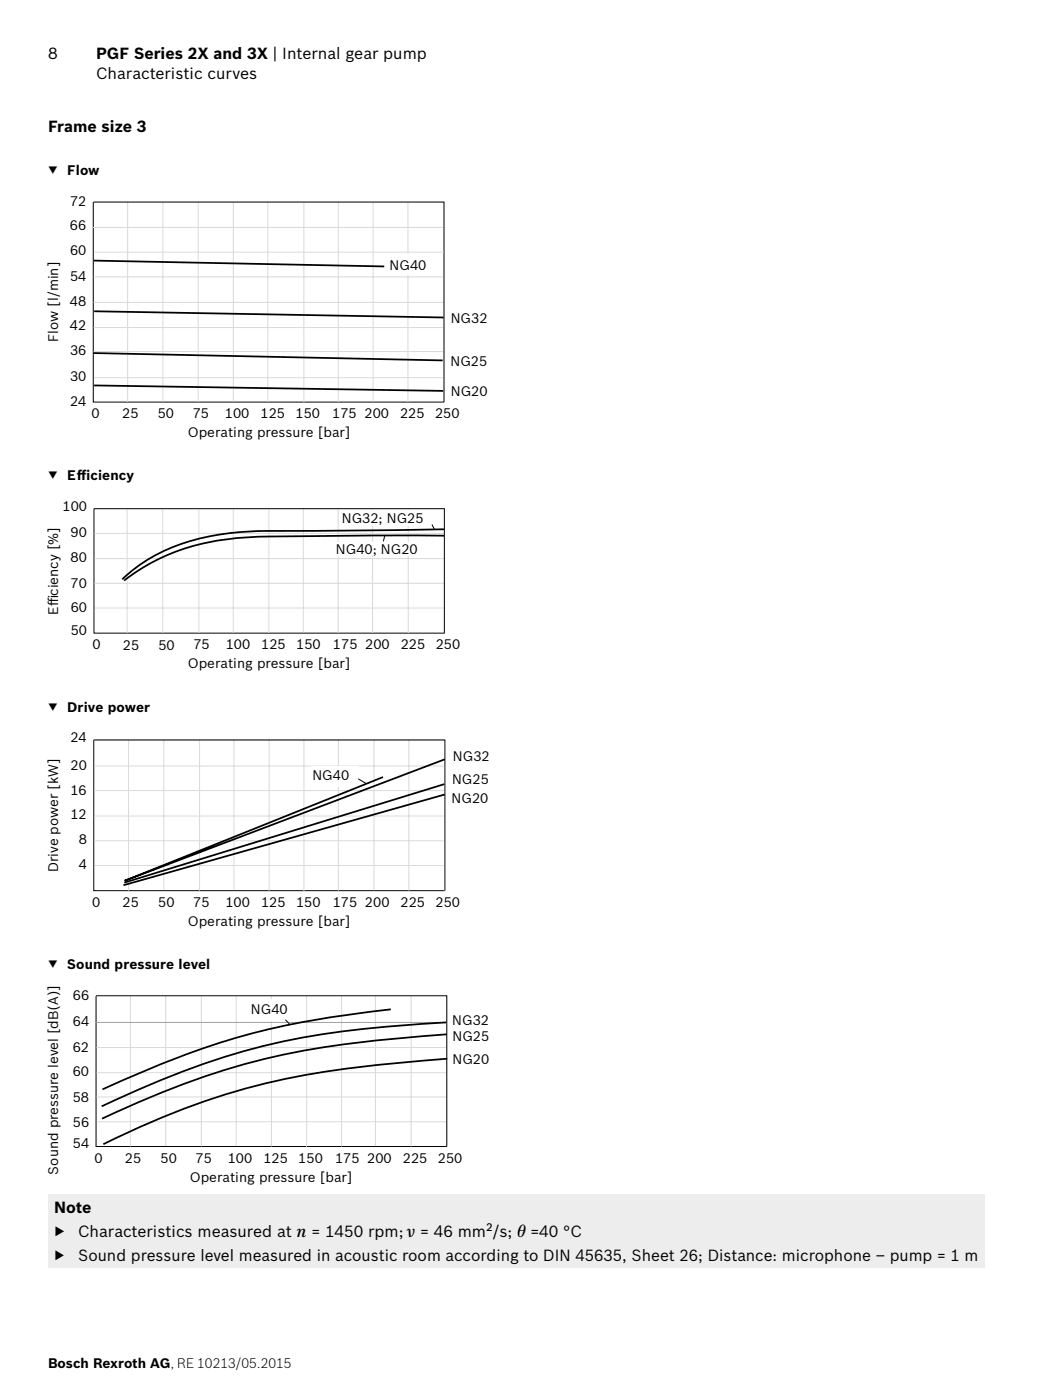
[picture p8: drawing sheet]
<svg xmlns="http://www.w3.org/2000/svg" width="210mm" height="280mm" viewBox="0 0 210 280" stroke-linecap="round" stroke-linejoin="round" font-family="sans-serif">
<path d="M18.6 40.4h70.1v40h-70.1z" fill="none" stroke="#000" stroke-width=".2"/>
<g fill="none" stroke="#d9dadb" stroke-width=".2">
<path d="M18.7 55.4h69.9M18.9 50.4h69.7M25.5 40.4v40M32.5 40.4v39.9M39.6 40.4v40M46.6 40.4v39.9M53.5 40.3v40.1M60.7 40.4v40.1M67.6 40.3v40.1M74.5 40.3v40M81.5 40.3v40.1M88.6 45.5h-70"/>
<path d="M18.7 70.3h69.8M18.7 65.5h69.8M18.7 60.5h69.9M18.8 75.5h69.7"/>
</g>
<g fill="#fff">
<path d="M77.3 50.9h9.8v4h-9.8z"/>
<path d="M89.5 61.6h9.5v4.1h-9.5z"/>
<path d="M89.5 70.3h9.5v4.1h-9.5z"/>
<path d="M89.5 76.2h9.5v4.1h-9.5z"/>
</g>
<path d="M18.7 52.1l58.1 1.2M18.6 70.6l69.9 1.5M18.8 62.3l69.8 1.2M18.8 77.1l69.7 1.1" fill="none" stroke="#000" stroke-width=".35"/>
<path d="M88.8 126.6v-24.9h-70v24.9h70.1" fill="none" stroke="#000" stroke-width=".2"/>
<g fill="none" stroke="#d9dadb" stroke-width=".2">
<path d="M18.9 116.7h69.8M18.9 111.7h69.8M18.9 106.7h69.9M25.4 101.8v24.8M32.5 101.8v24.8M39.7 101.8v24.8M46.6 101.8v24.8M53.7 101.7v24.9M60.6 101.6v24.9M67.6 101.8v24.8M74.4 101.8v24.8M81.6 101.8v24.8"/>
<path d="M18.9 121.6h69.8"/>
</g>
<path d="M66.7 108.5h18.5v2.7h-18.5z" fill="#fff"/>
<path d="M76.9 107.1l-.3 1.1" fill="none" stroke="#000" stroke-width=".2"/>
<path d="M68.1 102h18.5v3h-18.5z" fill="#fff"/>
<path d="M86.3 104.9l.5 1M88.8 178.1h-70.1v-30.1h70.2v30.1" fill="none" stroke="#000" stroke-width=".2"/>
<path d="M88.7 107.1l-27.1 .1a135 135 0 0 0-17.6 .8 40.7 40.7 0 0 0-19.2 8.1M88.7 105.9l-26.7 .3a128.2 128.2 0 0 0-17.9 .7 35.5 35.5 0 0 0-19.7 9" fill="none" stroke="#000" stroke-width=".35"/>
<g fill="none" stroke="#d9dadb" stroke-width=".2">
<path d="M18.7 148h70M18.8 158.1h69.9M18.8 153.2h69.9M25.7 148v30.1M32.7 148v30.1M39.9 148v30.1M46.7 148v30.1M53.8 148v30.1M60.7 148v30.2M67.6 148v30.1M74.7 148v30.1M81.7 148v30.1"/>
<path d="M18.8 168.2h69.8M18.8 163.2h69.8M18.9 173.1h69.7"/>
</g>
<path d="M62.1 153.2h9.6v4.1h-9.6z" fill="#fff"/>
<path d="M71.6 155.8l1.6 .9M19.2 199.2h70.1v30.1h-70.1v-30.1" fill="none" stroke="#000" stroke-width=".2"/>
<path d="M88.8 156.8l-64 19.7M88.9 158.9l-64.2 18.1M88.9 151.9l-64 24.3 51.6-20.8" fill="none" stroke="#000" stroke-width=".35"/>
<g fill="none" stroke="#d9dadb" stroke-width=".2">
<path d="M26.1 199.2v30.1M33.1 199.2v30M40.2 199.2v30.1M47.2 199.2v30M54.2 199.2v30.1M61.3 199.2v30.2M68.2 199.2v30.1M75 199.2v30M82.2 199.2v30.1M19.3 219.4h69.8M19.3 214.5h69.8M19.3 209.5h69.9"/>
<path d="M19.4 224.4h69.7"/>
</g>
<path d="M19.2 204.5h69.9" fill="none" stroke="#9c9e9f" stroke-width=".2"/>
<path d="M49.4 199.8h10v4.4h-10z" fill="#fff"/>
<path d="M57.1 204l.8 .9" fill="none" stroke="#000" stroke-width=".2"/>
<path d="M78.1 201.9a169.1 169.1 0 0 0-35.7 7.2 220 220 0 0 0-21.9 8.8M89.2 204.5a197.2 197.2 0 0 0-37.2 4.9 170.5 170.5 0 0 0-31.7 11.9M89.3 206.9a221 221 0 0 0-37.1 5.1 169 169 0 0 0-31.8 11.7M89.4 211.7a229.5 229.5 0 0 0-37 5.1 152.8 152.8 0 0 0-31.8 12" fill="none" stroke="#000" stroke-width=".35"/>
<path d="M9.6 238.8h187.2v14.7h-187.2z" fill="#eceded"/>
<g font-size="3.2">
<text x="9.6" y="11.9">8</text>
<text x="19.2" y="11.9">PGF Series 2X and 3X | Internal gear pump</text>
<text x="19.2" y="15.7">Characteristic curves</text>
<text x="9.6" y="26.4">Frame size 3</text>
<text x="10.8" y="242.5">Note</text>
<text x="10.8" y="247.3">▶</text>
<text x="15.6" y="247.3">Characteristics measured at n = 1450 rpm; ν = 46 mm /s; θ =40 °C</text>
<text x="10.8" y="252.1">▶</text>
<text x="15.6" y="252.1">Sound pressure level measured in acoustic room according to DIN 45635, Sheet 26; Distance: microphone ‒ pump = 1 m</text>
</g>
<g font-size="2.7">
<text x="9.6" y="35">▼</text>
<text x="13.4" y="35">Flow</text>
<text x="14" y="41.2">72</text>
<text x="14" y="46">66</text>
<text x="14" y="51.1">60</text>
<text x="77.8" y="54">NG40</text>
<text x="14" y="56.2">54</text>
<text x="14" y="61.3">48</text>
<text x="90.1" y="64.5">NG32</text>
<text x="11.6" y="68.4" transform="rotate(-90 11.6 68.4)">Flow [l/min]</text>
<text x="14" y="66.1">42</text>
<text x="14" y="71.1">36</text>
<text x="14" y="76.3">30</text>
<text x="90" y="73.2">NG25</text>
<text x="14" y="81.2">24</text>
<text x="18.3" y="83.7">0</text>
<text x="24.4" y="83.7">25</text>
<text x="31.5" y="83.7">50</text>
<text x="38.5" y="83.7">75</text>
<text x="44.9" y="83.7">100</text>
<text x="52.1" y="83.7">125</text>
<text x="59" y="83.6">150</text>
<text x="66.4" y="83.7">175 200</text>
<text x="79.9" y="83.7">225</text>
<text x="86.9" y="83.6">250</text>
<text x="90.1" y="79.1">NG20</text>
<text x="37.5" y="87.4">Operating pressure [bar]</text>
<text x="9.6" y="96">▼</text>
<text x="13.4" y="96">Ef</text>
<text x="15.2" y="96">f</text>
<text x="15.2" y="96">iciency</text>
<text x="12.5" y="102.2">100</text>
<text x="14.1" y="107.5">90</text>
<text x="68.3" y="104.5">NG32; NG25</text>
<text x="14.1" y="112.4">80</text>
<text x="67.1" y="110.7">NG40; NG20</text>
<text x="14.1" y="117.5">70</text>
<text x="11.6" y="123" transform="rotate(-90 11.6 123)">Ef</text>
<text x="11.6" y="121.3" transform="rotate(-90 11.6 121.3)">f</text>
<text x="11.6" y="121.3" transform="rotate(-90 11.6 121.3)">iciency [%]</text>
<text x="14.1" y="122.4">60</text>
<text x="14.1" y="127">50</text>
<text x="18.5" y="129.9">0</text>
<text x="24.6" y="129.9">25</text>
<text x="31.7" y="129.9">50</text>
<text x="38.7" y="129.9">75</text>
<text x="45.1" y="129.9">100</text>
<text x="52.2" y="129.9">125</text>
<text x="59.2" y="129.8">150</text>
<text x="66.5" y="129.9">175 200</text>
<text x="80.1" y="129.9">225</text>
<text x="87.1" y="129.8">250</text>
<text x="37.5" y="133.7">Operating pressure [bar]</text>
<text x="9.6" y="142.3">▼</text>
<text x="13.4" y="142.3">Drive power</text>
<text x="14.1" y="148.5">24</text>
<text x="14.1" y="154.1">20</text>
<text x="90.5" y="152.1">NG32</text>
<text x="14.1" y="159.1">16</text>
<text x="62.4" y="156.1">NG40</text>
<text x="90.2" y="160.5">NG20</text>
<text x="90.3" y="156.7">NG25</text>
<text x="14.1" y="163.9">12</text>
<text x="15.7" y="173.8">4</text>
<text x="15.7" y="168.7">8</text>
<text x="11.6" y="174.5" transform="rotate(-90 11.6 174.5)">Drive power [kW]</text>
<text x="18.4" y="181.4">0</text>
<text x="24.5" y="181.4">25</text>
<text x="31.6" y="181.4">50</text>
<text x="37.5" y="185.2">Operating pressure [bar]</text>
<text x="38.6" y="181.4">75</text>
<text x="45" y="181.4">100</text>
<text x="52.2" y="181.4">125</text>
<text x="59.1" y="181.3">150</text>
<text x="66.5" y="181.4">175 200</text>
<text x="80" y="181.4">225</text>
<text x="87" y="181.3">250</text>
<text x="9.6" y="193.8">▼</text>
<text x="13.4" y="193.8">Sound pressure level</text>
<text x="14.6" y="200">66</text>
<text x="50.1" y="202.8">NG40</text>
<text x="14.6" y="205.2">64</text>
<text x="90.4" y="205.1">NG32</text>
<text x="90.4" y="208.3">NG25</text>
<text x="14.5" y="215.2">60</text>
<text x="14.5" y="210.4">62</text>
<text x="90.4" y="212.8">NG20</text>
<text x="14.5" y="220.3">58</text>
<text x="14.6" y="225.4">56</text>
<text x="14.6" y="229.7">54</text>
<text x="18.9" y="232.5">0</text>
<text x="25" y="232.6">25</text>
<text x="32.1" y="232.6">50</text>
<text x="39.1" y="232.5">75</text>
<text x="45.5" y="232.5">100</text>
<text x="52.6" y="232.5">125</text>
<text x="59.6" y="232.5">150</text>
<text x="66.9" y="232.5">175 200</text>
<text x="80.5" y="232.5">225</text>
<text x="87.5" y="232.5">250</text>
<text x="11.6" y="234.9" transform="rotate(-90 11.6 234.9)">Sound pressure level [dB(A)]</text>
<text x="37.9" y="236.4">Operating pressure [bar]</text>
<text x="9.6" y="273.6">Bosch Rexroth AG, RE 10213/05.2015</text>
</g>
<text font-size="2.2" x="97.1" y="246.2">2</text>
</svg>
